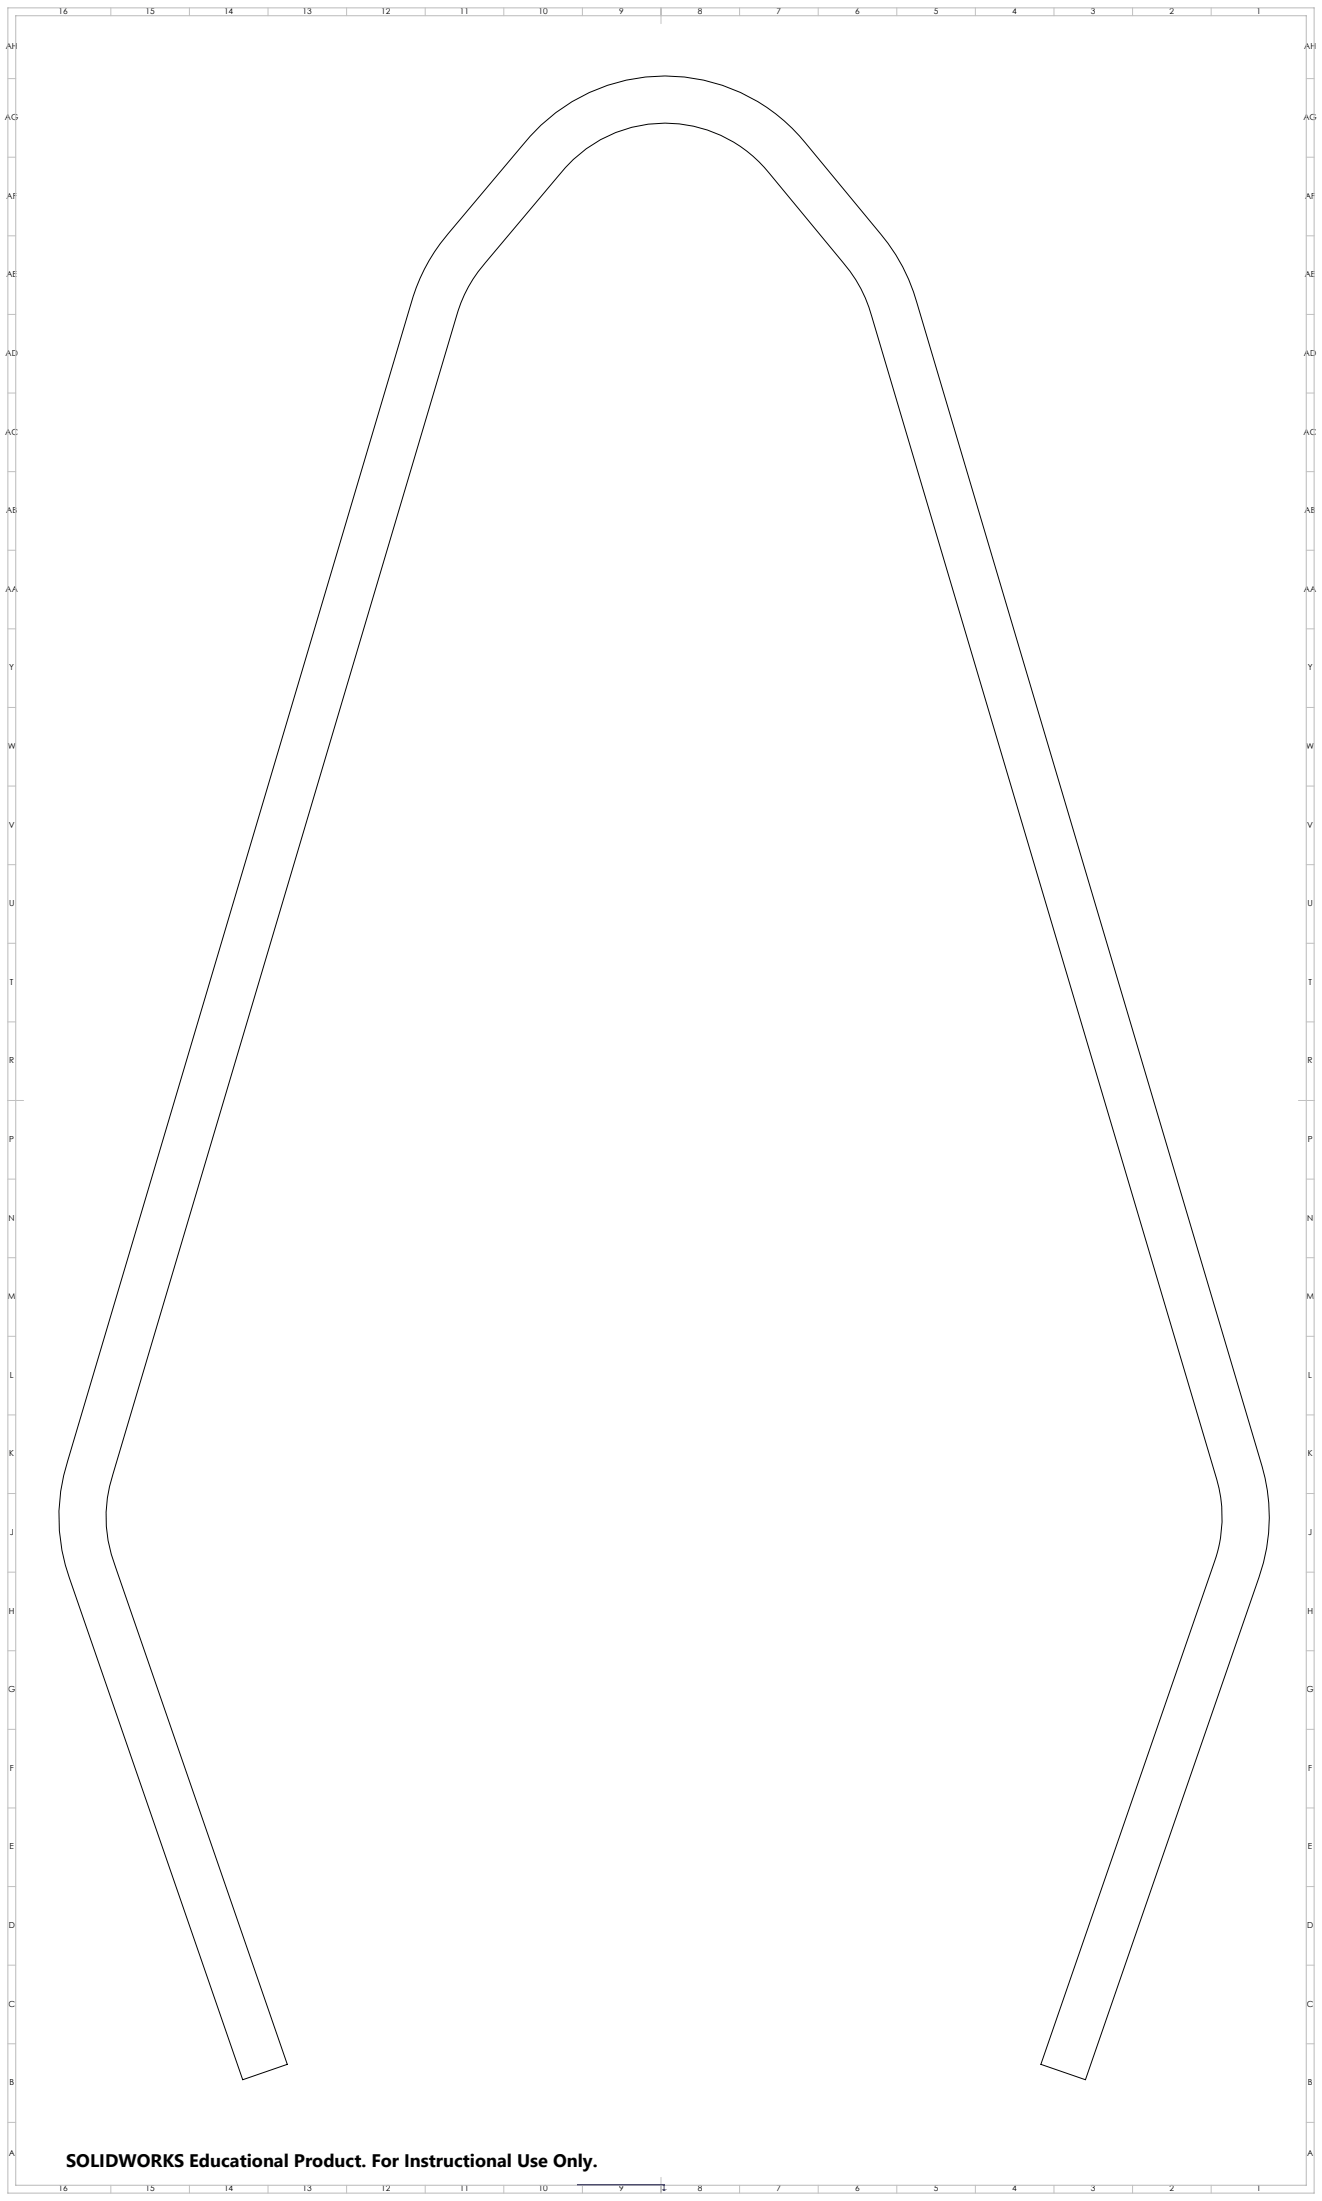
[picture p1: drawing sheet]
<svg xmlns="http://www.w3.org/2000/svg" width="841mm" height="1400mm" viewBox="0 0 841 1400" stroke-linecap="round" stroke-linejoin="round" font-family="sans-serif">
<path d="M367 1390h3zM367 1390h55v3M422 1393h1z" fill="none" stroke="#00f" stroke-width=".64"/>
<path d="M422 1390h1M422 1389l1 1M422 1389v1M423 1389l-1 1" fill="none" stroke="#808080" stroke-width=".64"/>
<g fill="none" stroke="#c0c0c0" stroke-width=".64">
<path d="M70 5v5M120 5v5M171 5v5M221 5v5M270 5v5M320 5v5M371 5v5M420 5v10M470 5v5M521 5v5M571 5v5M620 5v5"/>
<path d="M670 5v5M721 5v5M770 5v5M5 50h5M831 50h5M5 100h5M831 100h5M5 150h5M831 150h5M5 200h5M831 200h5M5 250h5"/>
<path d="M831 250h5M5 300h5M831 300h5M5 350h5M831 350h5M5 400h5M831 400h5M5 450h5M831 450h5M5 500h5M831 500h5M5 550h5"/>
<path d="M831 550h5M5 600h5M831 600h5M5 650h5M831 650h5M5 700h10M826 700h10M5 750h5M831 750h5M5 800h5M831 800h5M5 850h5"/>
<path d="M831 850h5M5 900h5M831 900h5M5 950h5M831 950h5M5 1000h5M831 1000h5M5 1050h5M831 1050h5M5 1100h5M831 1100h5M5 1150h5"/>
<path d="M831 1150h5M5 1200h5M831 1200h5M5 1250h5M831 1250h5M5 1300h5M831 1300h5M5 1350h5M831 1350h5M70 1390v5M120 1390v5M171 1390v5"/>
<path d="M221 1390v5M270 1390v5M320 1390v5M371 1390v5M420 1385v10M470 1390v5M521 1390v5M571 1390v5M620 1390v5M670 1390v5M721 1390v5M770 1390v5"/>
</g>
<path d="M5 5h831v1390h-831zM10 10h821v1380h-821z" fill="none" stroke="#c0c0c0" stroke-width=".7"/>
<path d="M422 1393h1zM367 1390h3z" fill="#00f"/>
<path d="M344 80a115 115 0 0 1 172 15l36 44a133 133 0 0 1 33 61l214 720a125 125 0 0 1 5 74l-113 329-29-10 100-288a353 353 0 0 0 14-44 88 88 0 0 0-4-46l-215-727a99 99 0 0 0-26-48l-38-45a86 86 0 0 0-139-2l-39 47a101 101 0 0 0-27 50l-214 719a96 96 0 0 0-5 51l2 9 3 8 109 316-29 10-104-304a189 189 0 0 1-12-45 127 127 0 0 1 8-53l211-712a196 196 0 0 1 13-38 158 158 0 0 1 25-34l42-50z" fill="none" stroke="#000" stroke-width=".64"/>
<text font-size="11.6" x="42" y="1379">SOLIDWORKS Educational Product. For Instructional Use Only.</text>
<g font-size="5.3">
<text x="37" y="9">16</text>
<text x="93" y="9">15</text>
<text x="143" y="9">14</text>
<text x="193" y="9">13</text>
<text x="243" y="9">12</text>
<text x="293" y="9">11</text>
<text x="343" y="9">10</text>
<text x="394" y="9">9</text>
<text x="444" y="9">8</text>
<text x="494" y="9">7</text>
<text x="544" y="9">6</text>
<text x="594" y="9">5</text>
<text x="644" y="9">4</text>
<text x="694" y="9">3</text>
<text x="744" y="9">2</text>
<text x="799" y="9">1</text>
<text x="4" y="31">AH</text>
<text x="830" y="31">AH</text>
<text x="3" y="76">AG</text>
<text x="829" y="76">AG</text>
<text x="4" y="126">AF</text>
<text x="830" y="126">AF</text>
<text x="4" y="176">AE</text>
<text x="830" y="176">AE</text>
<text x="4" y="226">AD</text>
<text x="830" y="226">AD</text>
<text x="3" y="276">AC</text>
<text x="829" y="276">AC</text>
<text x="4" y="326">AB</text>
<text x="830" y="326">AB</text>
<text x="4" y="376">AA</text>
<text x="830" y="376">AA</text>
<text x="6" y="426">Y</text>
<text x="832" y="426">Y</text>
<text x="5" y="476">W</text>
<text x="831" y="476">W</text>
<text x="6" y="526">V</text>
<text x="832" y="526">V</text>
<text x="6" y="576">U</text>
<text x="832" y="576">U</text>
<text x="6" y="626">T</text>
<text x="832" y="626">T</text>
<text x="6" y="676">R</text>
<text x="832" y="676">R</text>
<text x="6" y="726">P</text>
<text x="832" y="726">P</text>
<text x="6" y="776">N</text>
<text x="832" y="776">N</text>
<text x="5" y="826">M</text>
<text x="831" y="826">M</text>
<text x="6" y="876">L</text>
<text x="832" y="876">L</text>
<text x="6" y="926">K</text>
<text x="832" y="926">K</text>
<text x="6" y="976">J</text>
<text x="832" y="976">J</text>
<text x="6" y="1026">H</text>
<text x="832" y="1026">H</text>
<text x="5" y="1076">G</text>
<text x="831" y="1076">G</text>
<text x="6" y="1126">F</text>
<text x="832" y="1126">F</text>
<text x="6" y="1176">E</text>
<text x="832" y="1176">E</text>
<text x="6" y="1226">D</text>
<text x="832" y="1226">D</text>
<text x="5" y="1276">C</text>
<text x="831" y="1276">C</text>
<text x="6" y="1326">B</text>
<text x="832" y="1326">B</text>
<text x="6" y="1371">A</text>
<text x="832" y="1371">A</text>
<text x="37" y="1394">16</text>
<text x="93" y="1394">15</text>
<text x="143" y="1394">14</text>
<text x="193" y="1394">13</text>
<text x="243" y="1394">12</text>
<text x="293" y="1394">11</text>
<text x="343" y="1394">10</text>
<text x="394" y="1394">9</text>
<text x="444" y="1394">8</text>
<text x="494" y="1394">7</text>
<text x="544" y="1394">6</text>
<text x="594" y="1394">5</text>
<text x="644" y="1394">4</text>
<text x="694" y="1394">3</text>
<text x="744" y="1394">2</text>
<text x="799" y="1394">1</text>
</g>
</svg>
